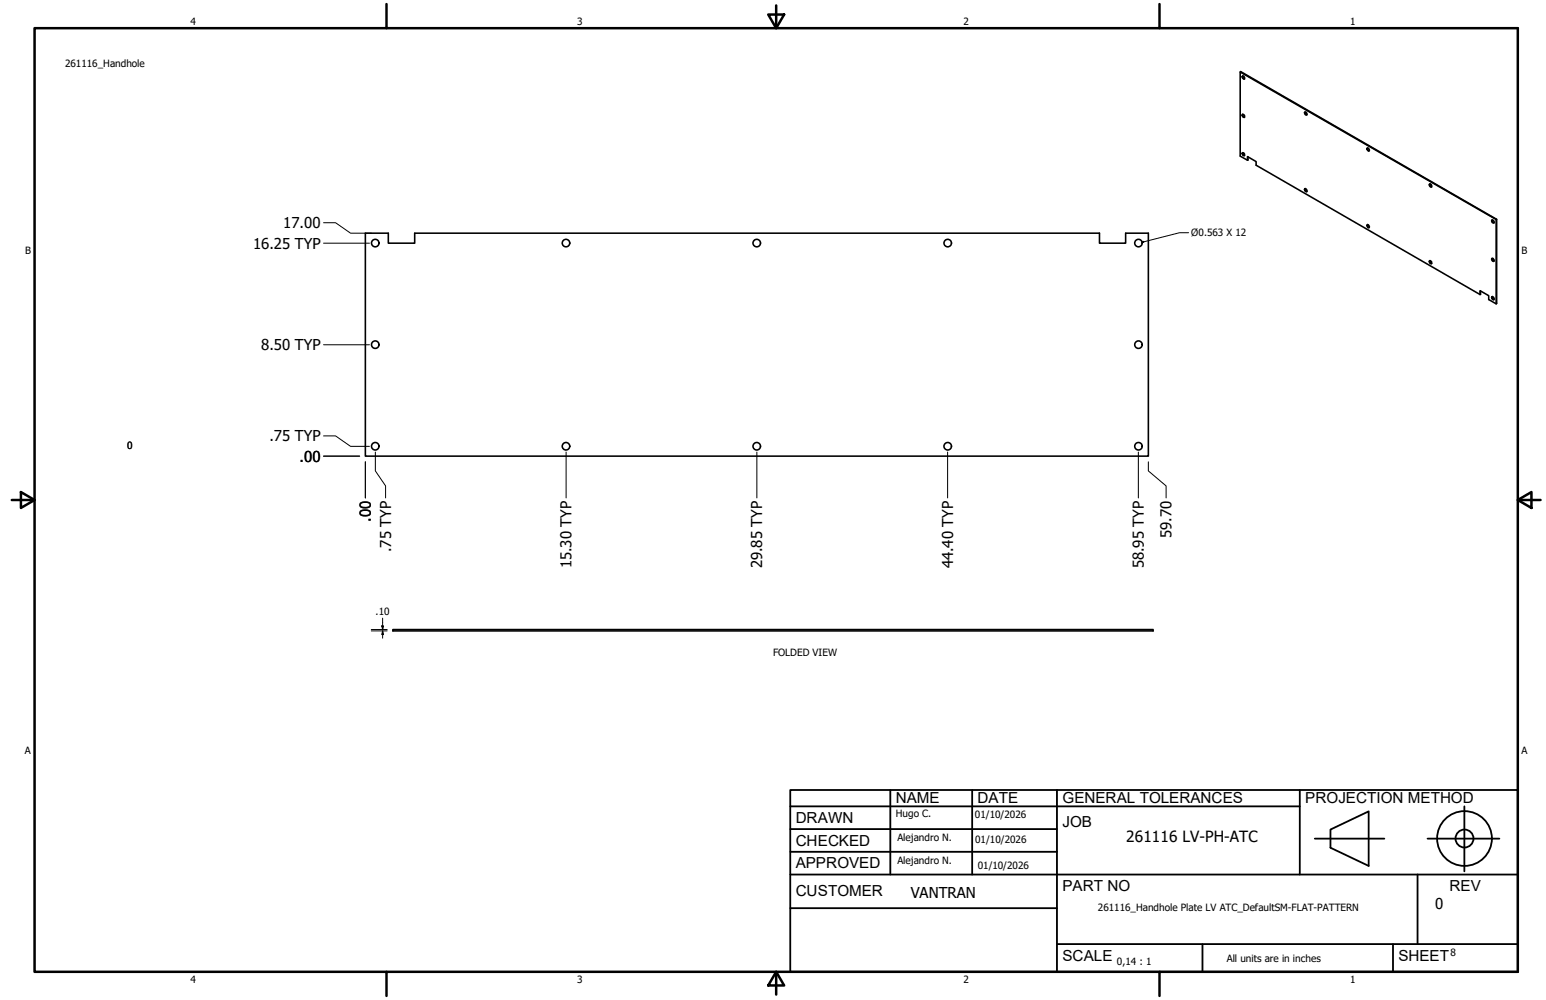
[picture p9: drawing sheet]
<svg xmlns="http://www.w3.org/2000/svg" width="432mm" height="279mm" viewBox="0 0 432 279" stroke-linecap="round" stroke-linejoin="round" font-family="sans-serif">
<!-- layer: Visible (ANSI) -->
<g fill="none" stroke="#000" stroke-width=".44">
<path d="M346.4 20.1l.1-.1 71.5 41.3v23.5l-.1 .1-2.1-1.2v-1.1l-2.4-1.4v1.1M347 32a.44 .44 0 0 1 .5 .2 .44 .44 0 0 1-.1 .6l-.4-.4zM347 21.3a.44 .44 0 0 1 .5 .2 .44 .44 0 0 1-.1 .6l-.4-.3zM347.1 31.9l.1 .5 .4 .3M347.1 21.2l.1 .5 .4 .3M364.4 31.3a.44 .44 0 0 1 .6 .3 .44 .44 0 0 1-.3 .5l-.3-.3zM364.6 31.3v.4l.4 .4M347 42.7a.42 .42 0 0 1 .6 .2 .42 .42 0 0 1-.3 .6zM347.1 42.7l.1 .5 .4 .2M348.4 44.8v-1l2.4 1.3v1.1l62.6 36.1 .1-1M348.6 43.8l-.2 1-2-1.2v-23.5l71.5 41.2v23.6M364.4 52.8a.44 .44 0 0 1 .5 .2 .44 .44 0 0 1-.1 .6l-.3-.3z"/>
<path d="M364.6 52.7l-.1 .3 .5 .5M381.8 41.4a.46 .46 0 0 1 .6 .3 .46 .46 0 0 1-.2 .5l-.4-.4zM382 41.3v.5l.4 .3M399.3 51.4a.46 .46 0 0 1 .5 .3 .46 .46 0 0 1-.1 .6l-.5-.5zM399.4 51.4l.1 .6 .4 .2M102 65.2h6.5v2.7h7.3v-2.7h191.3v2.7h7.3v-2.7h6.3v62.2h-218.7zM381.8 62.9a.41 .41 0 0 1 .6 .2 .41 .41 0 0 1-.3 .5zM382 62.7v.5l.4 .4M399.3 72.8a.46 .46 0 0 1 .5 .3 .46 .46 0 0 1-.1 .6l-.5-.4zM399.4 72.8v.5l.5 .3M416.7 61.5h.1a.43 .43 0 0 1 .5 .2 .43 .43 0 0 1-.3 .6l-.3-.3zM416.7 72.2a.44 .44 0 0 1 .5 .3 .44 .44 0 0 1-.2 .5l-.3-.3z"/>
<path d="M416.8 61.5l.1 .5 .4 .2M416.8 72.2v.4l.5 .4M418 61.3h-.1M416.8 82.9a.43 .43 0 0 1 .5 .2 .43 .43 0 0 1-.3 .6l-.4-.5zM416.8 82.9v.4l.5 .4M109.7 175.9h212.4v.4h-212.4z"/>
<circle cx="104.8" cy="67.9" r="1.05"/>
<circle cx="158.1" cy="67.9" r="1.05"/>
<circle cx="211.4" cy="67.9" r="1.05"/>
<circle cx="264.7" cy="67.9" r="1.05"/>
<circle cx="318" cy="67.9" r="1.05"/>
<circle cx="104.8" cy="96.3" r="1.05"/>
<circle cx="318" cy="96.3" r="1.05"/>
<circle cx="104.8" cy="124.7" r="1.05"/>
<circle cx="158.1" cy="124.7" r="1.05"/>
<circle cx="211.4" cy="124.7" r="1.05"/>
<circle cx="264.7" cy="124.7" r="1.05"/>
<circle cx="318" cy="124.7" r="1.05"/>
</g>
<!-- layer: Borde (ANSI) -->
<g fill="none" stroke="#000" stroke-width=".7">
<path d="M9.7 7.9h414.2v263.6h-414.2zM107.9 1.1v6.8M214.6 4.1h4.4l-2.2 3.8zM216.8 1.5v6.4M323.8 1.1v6.8M3.3 139.7h6.4M5.8 137.5l3.9 2.2-3.9 2.2zM423.9 139.7l3.8-2.2v4.4zM423.9 139.7h6.4M107.9 271.5v6.8M216.8 271.5l2.2 3.8h-4.4zM216.8 271.5v6.4"/>
<path d="M323.8 271.5v6.8"/>
</g>
<!-- layer: Title (ANSI)-1 -->
<g fill="none" stroke="#000" stroke-width=".51">
<path d="M220.7 220.7h203.2v50.8h-203.2zM220.7 225.3h142.3M220.7 231.6h74.5M220.7 238h74.5M248.7 220.7v23.6M271.5 220.7v23.6M295.2 220.7v50.8M363 220.7v23.6M367.2 234.3h19.5M371.6 231.8l10.7-5.1v15.2l-10.7-5zM398.7 234.3h20.1M409 225.3v18.2"/>
<path d="M220.7 244.3h203.2M220.7 253.7h74.5M395.9 244.3v19.5M295.2 263.8h128.7M335.9 263.8v7.7M389.1 263.8v7.7"/>
<circle cx="409" cy="234.3" r="7.7"/>
<circle cx="409" cy="234.3" r="2.51"/>
</g>
<!-- layer: Cota (ANSI) -->
<g fill="none" stroke="#000" stroke-width=".28">
<path d="M90.4 67.9h12.8M90.4 62.2h3.3l4.2 3h5.8M90.4 96.3h12.8M90.4 127.4h10.1M90.4 121.8h3.3l4.2 2.9h5.3M102 129v10.1M104.8 126.3v5.3l2.9 4.2v3.3M158.1 126.3v12.8M211.4 126.3v12.8M264.7 126.3v12.8M317.9 126.3v12.8M320.7 129v2.6l5 4.2v3.3"/>
<path d="M103.7 175.9h4.4M103.7 176.3h4.4M106.6 174.9h.5l-.2 1zM106.9 176.3l.2 1h-.5zM106.9 172.7v3.2M106.9 176.3v2"/>
</g>
<path d="M319 67.7l.4-.3 .1 .3zM332 65h-2.6l-10.4 2.7" fill="none" stroke="#000" stroke-width=".28"/>
<path d="M319 67.7l.4-.3 .1 .3z" fill="#000"/>
<!-- layer: Cota (ANSI) -->
<path d="M106.6 174.9h.5l-.2 1zM106.9 176.3l.2 1h-.5z" fill="#000"/>
<g font-size="4.3">
<text x="250.2" y="224.2">NAME</text>
<text x="273" y="224.2">DATE</text>
<text x="296.7" y="224.3">GENERAL TOLERANCES</text>
<text x="364.6" y="224.3">PROJECTION METHOD</text>
<text x="222.2" y="229.9">DRAWN</text>
<text x="296.7" y="230.9">JOB</text>
<text x="222.2" y="236.3">CHECKED</text>
<text x="314.6" y="235.1">261116 LV-PH-ATC</text>
<text x="222.2" y="242.6">APPROVED</text>
<text x="222.2" y="250.3">CUSTOMER</text>
<text x="296.7" y="249">PART NO</text>
<text x="404.8" y="248.9">REV</text>
<text x="296.7" y="268.4">SCALE</text>
<text x="390.6" y="268.4">SHEET</text>
</g>
<g font-size="4.2">
<text x="79.1" y="63.8">17.00</text>
<text x="70.7" y="69.5">16.25 TYP</text>
<text x="73" y="97.9">8.50 TYP</text>
<text x="75.2" y="123.3">.75 TYP</text>
<text x="83.7" y="129">.00</text>
<text x="103.6" y="145.8" transform="rotate(-90 103.6 145.8)">.00</text>
<text x="109.2" y="154.2" transform="rotate(-90 109.2 154.2)">.75 TYP</text>
<text x="327.2" y="150.4" transform="rotate(-90 327.2 150.4)">59.70</text>
<text x="159.6" y="158.8" transform="rotate(-90 159.6 158.8)">15.30 TYP</text>
<text x="212.9" y="158.8" transform="rotate(-90 212.9 158.8)">29.85 TYP</text>
<text x="266.2" y="158.8" transform="rotate(-90 266.2 158.8)">44.40 TYP</text>
<text x="319.5" y="158.8" transform="rotate(-90 319.5 158.8)">58.95 TYP</text>
<text x="254.4" y="250.8">VANTRAN</text>
<text x="400.9" y="254">0</text>
</g>
<g font-size="2.8">
<text x="53.2" y="6.9">4</text>
<text x="161.2" y="6.9">3</text>
<text x="269.1" y="6.9">2</text>
<text x="377.1" y="6.9">1</text>
<text x="18.2" y="18.7">261116_Handhole</text>
<text x="7" y="70.9">B</text>
<text x="332.7" y="66">Ø0.563 X 12</text>
<text x="424.9" y="70.9">B</text>
<text x="35.6" y="125.3">0</text>
<text x="104.9" y="171.9">.10</text>
<text x="215.9" y="183.4">FOLDED VIEW</text>
<text x="6.9" y="210.6">A</text>
<text x="424.9" y="210.6">A</text>
<text x="250.2" y="228.3">Hugo C.</text>
<text x="272.3" y="228.4">01/10/2026</text>
<text x="250.6" y="234.9">Alejandro N.</text>
<text x="272.4" y="235.6">01/10/2026</text>
<text x="250.6" y="241.5">Alejandro N.</text>
<text x="273.1" y="242.8">01/10/2026</text>
<text x="306.6" y="254.5">261116_Handhole Plate LV ATC_DefaultSM-FLAT-PATTERN</text>
<text x="312" y="269.7">0,14 : 1</text>
<text x="342.6" y="268.7">All units are in inches</text>
<text x="405.1" y="267.1">8</text>
<text x="53.2" y="274.6">4</text>
<text x="161.2" y="274.6">3</text>
<text x="269.1" y="274.6">2</text>
<text x="377.1" y="274.6">1</text>
</g>
</svg>
